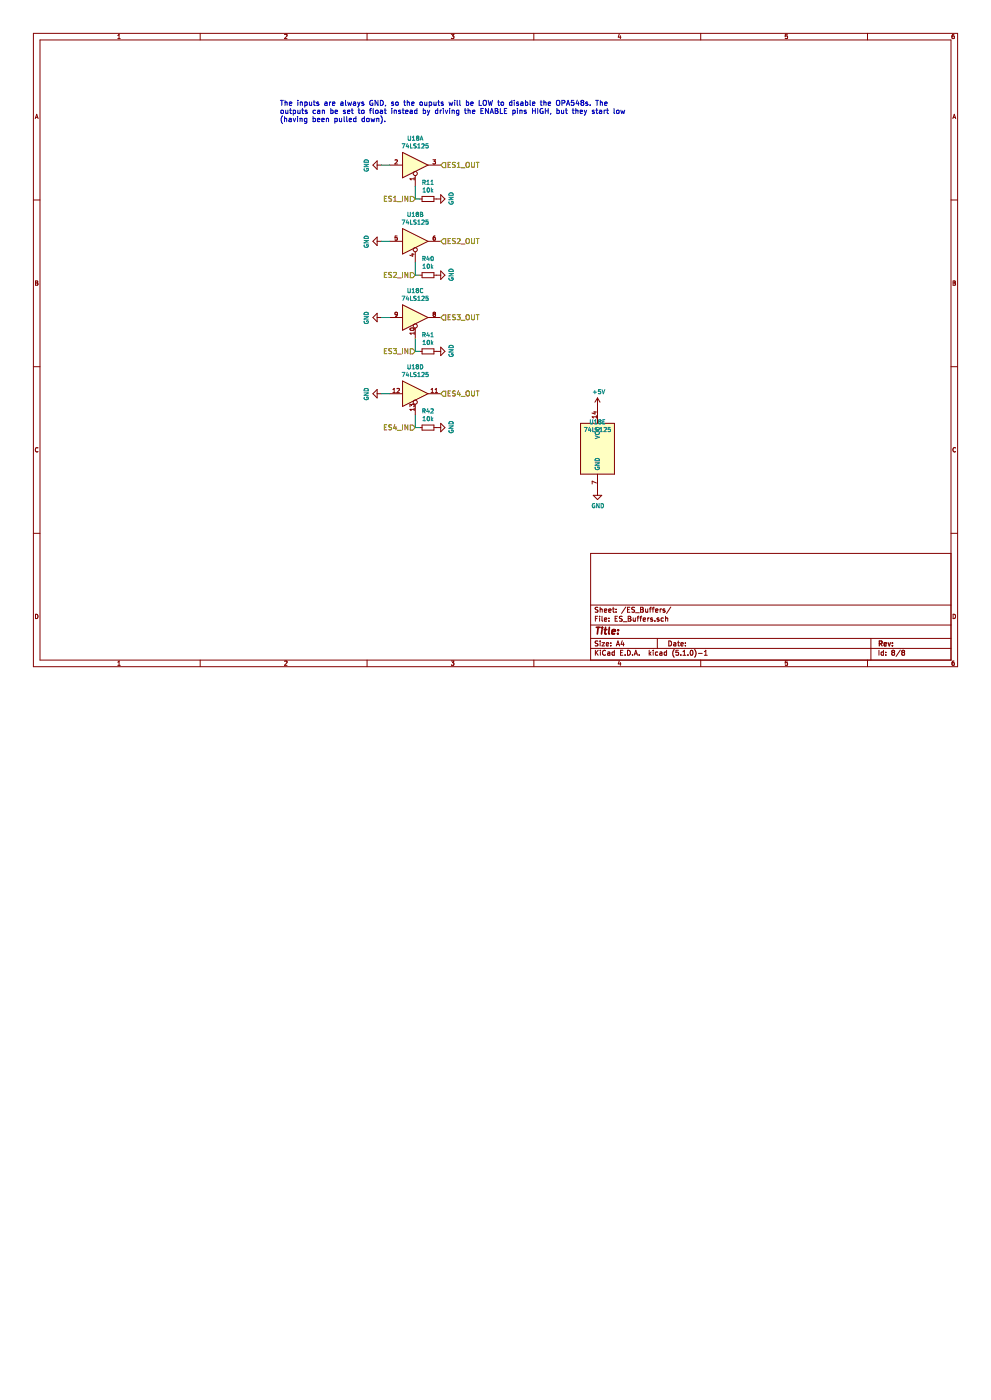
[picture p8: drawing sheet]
EESchema Schematic File Version 4
LIBS:TempCtrl-cache
EELAYER 29 0
EELAYER END
$Descr A4 11693 8268
encoding utf-8
Sheet 8 8
Title ""
Date ""
Rev ""
Comp ""
Comment1 ""
Comment2 ""
Comment3 ""
Comment4 ""
$EndDescr
$Comp
L power:GND #PWR?
U 1 1
P 5150 2350
AR Path="/5CC83A0D" Ref="#PWR?"  Part="1" 
AR Path="/5CC68713/5CC83A0D" Ref="#PWR0102"  Part="1" 
F 0 "#PWR0102" H 5150 2100 50  0001 C CNN
F 1 "GND" H 5155 2177 50  0000 C CNN
F 2 "" H 5150 2350 50  0001 C CNN
F 3 "" H 5150 2350 50  0001 C CNN
	1    5150 2350
	0    -1   -1   0   
$EndComp
$Comp
L Device:R_Small R?
U 1 1
P 5050 2350
AR Path="/5CC83A15" Ref="R?"  Part="1" 
AR Path="/5CC68713/5CC83A15" Ref="R11"  Part="1" 
F 0 "R11" V 4854 2350 50  0000 C CNN
F 1 "10k" V 4945 2350 50  0000 C CNN
F 2 "Resistor_SMD:R_0805_2012Metric_Pad1.15x1.40mm_HandSolder" H 5050 2350 50  0001 C CNN
F 3 "~" H 5050 2350 50  0001 C CNN
F 4 "-" H 0   0   50  0001 C CNN "MFR"
F 5 "-" H 0   0   50  0001 C CNN "MPN"
F 6 "-" H 0   0   50  0001 C CNN "SPR"
F 7 "-" H 0   0   50  0001 C CNN "SPN"
F 8 "-" H 0   0   50  0001 C CNN "SPURL"
	1    5050 2350
	0    1    1    0   
$EndComp
$Comp
L power:GND #PWR?
U 1 1
P 4500 1950
AR Path="/5CC83A1D" Ref="#PWR?"  Part="1" 
AR Path="/5CC68713/5CC83A1D" Ref="#PWR0103"  Part="1" 
F 0 "#PWR0103" H 4500 1700 50  0001 C CNN
F 1 "GND" H 4505 1777 50  0000 C CNN
F 2 "" H 4500 1950 50  0001 C CNN
F 3 "" H 4500 1950 50  0001 C CNN
	1    4500 1950
	0    1    1    0   
$EndComp
$Comp
L 74xx:74LS125 U?
U 2 1
P 4900 2850
AR Path="/5CC83A23" Ref="U?"  Part="2" 
AR Path="/5CC68713/5CC83A23" Ref="U18"  Part="2" 
F 0 "U18" H 4900 3167 50  0000 C CNN
F 1 "74LS125" H 4900 3076 50  0000 C CNN
F 2 "Package_SO:TSSOP-14_4.4x5mm_P0.65mm" H 4900 2850 50  0001 C CNN
F 3 "http://www.ti.com/lit/gpn/sn74ls125a" H 4900 2850 50  0001 C CNN
F 4 "Texas Instruments" H 0   0   50  0001 C CNN "MFR"
F 5 "SN74LS125AD" H 0   0   50  0001 C CNN "MPN"
F 6 "Digikey" H 0   0   50  0001 C CNN "SPR"
F 7 "296-1637-5-ND" H 0   0   50  0001 C CNN "SPN"
F 8 "-" H 0   0   50  0001 C CNN "SPURL"
	2    4900 2850
	1    0    0    -1  
$EndComp
$Comp
L power:GND #PWR?
U 1 1
P 5150 3250
AR Path="/5CC83A2A" Ref="#PWR?"  Part="1" 
AR Path="/5CC68713/5CC83A2A" Ref="#PWR0104"  Part="1" 
F 0 "#PWR0104" H 5150 3000 50  0001 C CNN
F 1 "GND" H 5155 3077 50  0000 C CNN
F 2 "" H 5150 3250 50  0001 C CNN
F 3 "" H 5150 3250 50  0001 C CNN
	1    5150 3250
	0    -1   -1   0   
$EndComp
$Comp
L Device:R_Small R?
U 1 1
P 5050 3250
AR Path="/5CC83A32" Ref="R?"  Part="1" 
AR Path="/5CC68713/5CC83A32" Ref="R40"  Part="1" 
F 0 "R40" V 4854 3250 50  0000 C CNN
F 1 "10k" V 4945 3250 50  0000 C CNN
F 2 "Resistor_SMD:R_0805_2012Metric_Pad1.15x1.40mm_HandSolder" H 5050 3250 50  0001 C CNN
F 3 "~" H 5050 3250 50  0001 C CNN
F 4 "-" H 0   0   50  0001 C CNN "MFR"
F 5 "-" H 0   0   50  0001 C CNN "MPN"
F 6 "-" H 0   0   50  0001 C CNN "SPR"
F 7 "-" H 0   0   50  0001 C CNN "SPN"
F 8 "-" H 0   0   50  0001 C CNN "SPURL"
	1    5050 3250
	0    1    1    0   
$EndComp
$Comp
L power:GND #PWR?
U 1 1
P 4500 2850
AR Path="/5CC83A3A" Ref="#PWR?"  Part="1" 
AR Path="/5CC68713/5CC83A3A" Ref="#PWR0105"  Part="1" 
F 0 "#PWR0105" H 4500 2600 50  0001 C CNN
F 1 "GND" H 4505 2677 50  0000 C CNN
F 2 "" H 4500 2850 50  0001 C CNN
F 3 "" H 4500 2850 50  0001 C CNN
	1    4500 2850
	0    1    1    0   
$EndComp
$Comp
L 74xx:74LS125 U?
U 3 1
P 4900 3750
AR Path="/5CC83A40" Ref="U?"  Part="3" 
AR Path="/5CC68713/5CC83A40" Ref="U18"  Part="3" 
F 0 "U18" H 4900 4067 50  0000 C CNN
F 1 "74LS125" H 4900 3976 50  0000 C CNN
F 2 "Package_SO:TSSOP-14_4.4x5mm_P0.65mm" H 4900 3750 50  0001 C CNN
F 3 "http://www.ti.com/lit/gpn/sn74ls125a" H 4900 3750 50  0001 C CNN
F 4 "Texas Instruments" H 0   0   50  0001 C CNN "MFR"
F 5 "SN74LS125AD" H 0   0   50  0001 C CNN "MPN"
F 6 "Digikey" H 0   0   50  0001 C CNN "SPR"
F 7 "296-1637-5-ND" H 0   0   50  0001 C CNN "SPN"
F 8 "-" H 0   0   50  0001 C CNN "SPURL"
	3    4900 3750
	1    0    0    -1  
$EndComp
$Comp
L power:GND #PWR?
U 1 1
P 5150 4150
AR Path="/5CC83A47" Ref="#PWR?"  Part="1" 
AR Path="/5CC68713/5CC83A47" Ref="#PWR0106"  Part="1" 
F 0 "#PWR0106" H 5150 3900 50  0001 C CNN
F 1 "GND" H 5155 3977 50  0000 C CNN
F 2 "" H 5150 4150 50  0001 C CNN
F 3 "" H 5150 4150 50  0001 C CNN
	1    5150 4150
	0    -1   -1   0   
$EndComp
$Comp
L Device:R_Small R?
U 1 1
P 5050 4150
AR Path="/5CC83A4F" Ref="R?"  Part="1" 
AR Path="/5CC68713/5CC83A4F" Ref="R41"  Part="1" 
F 0 "R41" V 4854 4150 50  0000 C CNN
F 1 "10k" V 4945 4150 50  0000 C CNN
F 2 "Resistor_SMD:R_0805_2012Metric_Pad1.15x1.40mm_HandSolder" H 5050 4150 50  0001 C CNN
F 3 "~" H 5050 4150 50  0001 C CNN
F 4 "-" H 0   0   50  0001 C CNN "MFR"
F 5 "-" H 0   0   50  0001 C CNN "MPN"
F 6 "-" H 0   0   50  0001 C CNN "SPR"
F 7 "-" H 0   0   50  0001 C CNN "SPN"
F 8 "-" H 0   0   50  0001 C CNN "SPURL"
	1    5050 4150
	0    1    1    0   
$EndComp
$Comp
L power:GND #PWR?
U 1 1
P 4500 3750
AR Path="/5CC83A57" Ref="#PWR?"  Part="1" 
AR Path="/5CC68713/5CC83A57" Ref="#PWR0107"  Part="1" 
F 0 "#PWR0107" H 4500 3500 50  0001 C CNN
F 1 "GND" H 4505 3577 50  0000 C CNN
F 2 "" H 4500 3750 50  0001 C CNN
F 3 "" H 4500 3750 50  0001 C CNN
	1    4500 3750
	0    1    1    0   
$EndComp
$Comp
L 74xx:74LS125 U?
U 4 1
P 4900 4650
AR Path="/5CC83A5D" Ref="U?"  Part="4" 
AR Path="/5CC68713/5CC83A5D" Ref="U18"  Part="4" 
F 0 "U18" H 4900 4967 50  0000 C CNN
F 1 "74LS125" H 4900 4876 50  0000 C CNN
F 2 "Package_SO:TSSOP-14_4.4x5mm_P0.65mm" H 4900 4650 50  0001 C CNN
F 3 "http://www.ti.com/lit/gpn/sn74ls125a" H 4900 4650 50  0001 C CNN
F 4 "Texas Instruments" H 0   0   50  0001 C CNN "MFR"
F 5 "SN74LS125AD" H 0   0   50  0001 C CNN "MPN"
F 6 "Digikey" H 0   0   50  0001 C CNN "SPR"
F 7 "296-1637-5-ND" H 0   0   50  0001 C CNN "SPN"
F 8 "-" H 0   0   50  0001 C CNN "SPURL"
	4    4900 4650
	1    0    0    -1  
$EndComp
$Comp
L power:GND #PWR?
U 1 1
P 5150 5050
AR Path="/5CC83A64" Ref="#PWR?"  Part="1" 
AR Path="/5CC68713/5CC83A64" Ref="#PWR0108"  Part="1" 
F 0 "#PWR0108" H 5150 4800 50  0001 C CNN
F 1 "GND" H 5155 4877 50  0000 C CNN
F 2 "" H 5150 5050 50  0001 C CNN
F 3 "" H 5150 5050 50  0001 C CNN
	1    5150 5050
	0    -1   -1   0   
$EndComp
$Comp
L Device:R_Small R?
U 1 1
P 5050 5050
AR Path="/5CC83A6C" Ref="R?"  Part="1" 
AR Path="/5CC68713/5CC83A6C" Ref="R42"  Part="1" 
F 0 "R42" V 4854 5050 50  0000 C CNN
F 1 "10k" V 4945 5050 50  0000 C CNN
F 2 "Resistor_SMD:R_0805_2012Metric_Pad1.15x1.40mm_HandSolder" H 5050 5050 50  0001 C CNN
F 3 "~" H 5050 5050 50  0001 C CNN
F 4 "-" H 0   0   50  0001 C CNN "MFR"
F 5 "-" H 0   0   50  0001 C CNN "MPN"
F 6 "-" H 0   0   50  0001 C CNN "SPR"
F 7 "-" H 0   0   50  0001 C CNN "SPN"
F 8 "-" H 0   0   50  0001 C CNN "SPURL"
	1    5050 5050
	0    1    1    0   
$EndComp
$Comp
L power:GND #PWR?
U 1 1
P 4500 4650
AR Path="/5CC83A74" Ref="#PWR?"  Part="1" 
AR Path="/5CC68713/5CC83A74" Ref="#PWR0109"  Part="1" 
F 0 "#PWR0109" H 4500 4400 50  0001 C CNN
F 1 "GND" H 4505 4477 50  0000 C CNN
F 2 "" H 4500 4650 50  0001 C CNN
F 3 "" H 4500 4650 50  0001 C CNN
	1    4500 4650
	0    1    1    0   
$EndComp
$Comp
L 74xx:74LS125 U?
U 5 1
P 7050 5300
AR Path="/5CC83A80" Ref="U?"  Part="5" 
AR Path="/5CC68713/5CC83A80" Ref="U18"  Part="5" 
F 0 "U18" H 7050 5617 50  0000 C CNN
F 1 "74LS125" H 7050 5526 50  0000 C CNN
F 2 "Package_SO:TSSOP-14_4.4x5mm_P0.65mm" H 7050 5300 50  0001 C CNN
F 3 "http://www.ti.com/lit/gpn/sn74ls125a" H 7050 5300 50  0001 C CNN
F 4 "Texas Instruments" H 0   0   50  0001 C CNN "MFR"
F 5 "SN74LS125AD" H 0   0   50  0001 C CNN "MPN"
F 6 "Digikey" H 0   0   50  0001 C CNN "SPR"
F 7 "296-1637-5-ND" H 0   0   50  0001 C CNN "SPN"
F 8 "-" H 0   0   50  0001 C CNN "SPURL"
	5    7050 5300
	1    0    0    -1  
$EndComp
$Comp
L 74xx:74LS125 U?
U 1 1
P 4900 1950
AR Path="/5CC83A7A" Ref="U?"  Part="1" 
AR Path="/5CC68713/5CC83A7A" Ref="U18"  Part="1" 
F 0 "U18" H 4900 2267 50  0000 C CNN
F 1 "74LS125" H 4900 2176 50  0000 C CNN
F 2 "Package_SO:TSSOP-14_4.4x5mm_P0.65mm" H 4900 1950 50  0001 C CNN
F 3 "http://www.ti.com/lit/gpn/sn74ls125a" H 4900 1950 50  0001 C CNN
F 4 "Texas Instruments" H 0   0   50  0001 C CNN "MFR"
F 5 "SN74LS125AD" H 0   0   50  0001 C CNN "MPN"
F 6 "Digikey" H 0   0   50  0001 C CNN "SPR"
F 7 "296-1637-5-ND" H 0   0   50  0001 C CNN "SPN"
F 8 "-" H 0   0   50  0001 C CNN "SPURL"
	1    4900 1950
	1    0    0    -1  
$EndComp
$Comp
L power:GND #PWR0110
U 1 1
P 7050 5800
F 0 "#PWR0110" H 7050 5550 50  0001 C CNN
F 1 "GND" H 7055 5627 50  0000 C CNN
F 2 "" H 7050 5800 50  0001 C CNN
F 3 "" H 7050 5800 50  0001 C CNN
	1    7050 5800
	1    0    0    -1  
$EndComp
$Comp
L power:+5V #PWR0111
U 1 1
P 7050 4800
F 0 "#PWR0111" H 7050 4650 50  0001 C CNN
F 1 "+5V" H 7065 4973 50  0000 C CNN
F 2 "" H 7050 4800 50  0001 C CNN
F 3 "" H 7050 4800 50  0001 C CNN
	1    7050 4800
	1    0    0    -1  
$EndComp
Text HLabel 5200 1950 2    60   Input ~ 0
ES1_OUT
Text HLabel 4900 2350 0    60   Input ~ 0
ES1_IN
Text HLabel 5200 2850 2    60   Input ~ 0
ES2_OUT
Text HLabel 4900 3250 0    60   Input ~ 0
ES2_IN
Text HLabel 5200 3750 2    60   Input ~ 0
ES3_OUT
Text HLabel 4900 4150 0    60   Input ~ 0
ES3_IN
Text HLabel 5200 4650 2    60   Input ~ 0
ES4_OUT
Text HLabel 4900 5050 0    60   Input ~ 0
ES4_IN
Text Notes 3300 1450 0    60   ~ 0
The inputs are always GND, so the ouputs will be LOW to disable the OPA548s. The \noutputs can be set to float instead by driving the ENABLE pins HIGH, but they start low \n(having been pulled down). 
Wire Wire Line
	4500 1950 4600 1950
Wire Wire Line
	4900 2350 4950 2350
Wire Wire Line
	4500 2850 4600 2850
Wire Wire Line
	4900 3100 4900 3250
Wire Wire Line
	4900 3250 4950 3250
Wire Wire Line
	4500 3750 4600 3750
Wire Wire Line
	4900 4000 4900 4150
Wire Wire Line
	4900 4150 4950 4150
Wire Wire Line
	4500 4650 4600 4650
Wire Wire Line
	4900 4900 4900 5050
Wire Wire Line
	4900 5050 4950 5050
Wire Wire Line
	4900 2200 4900 2350
$EndSCHEMATC
